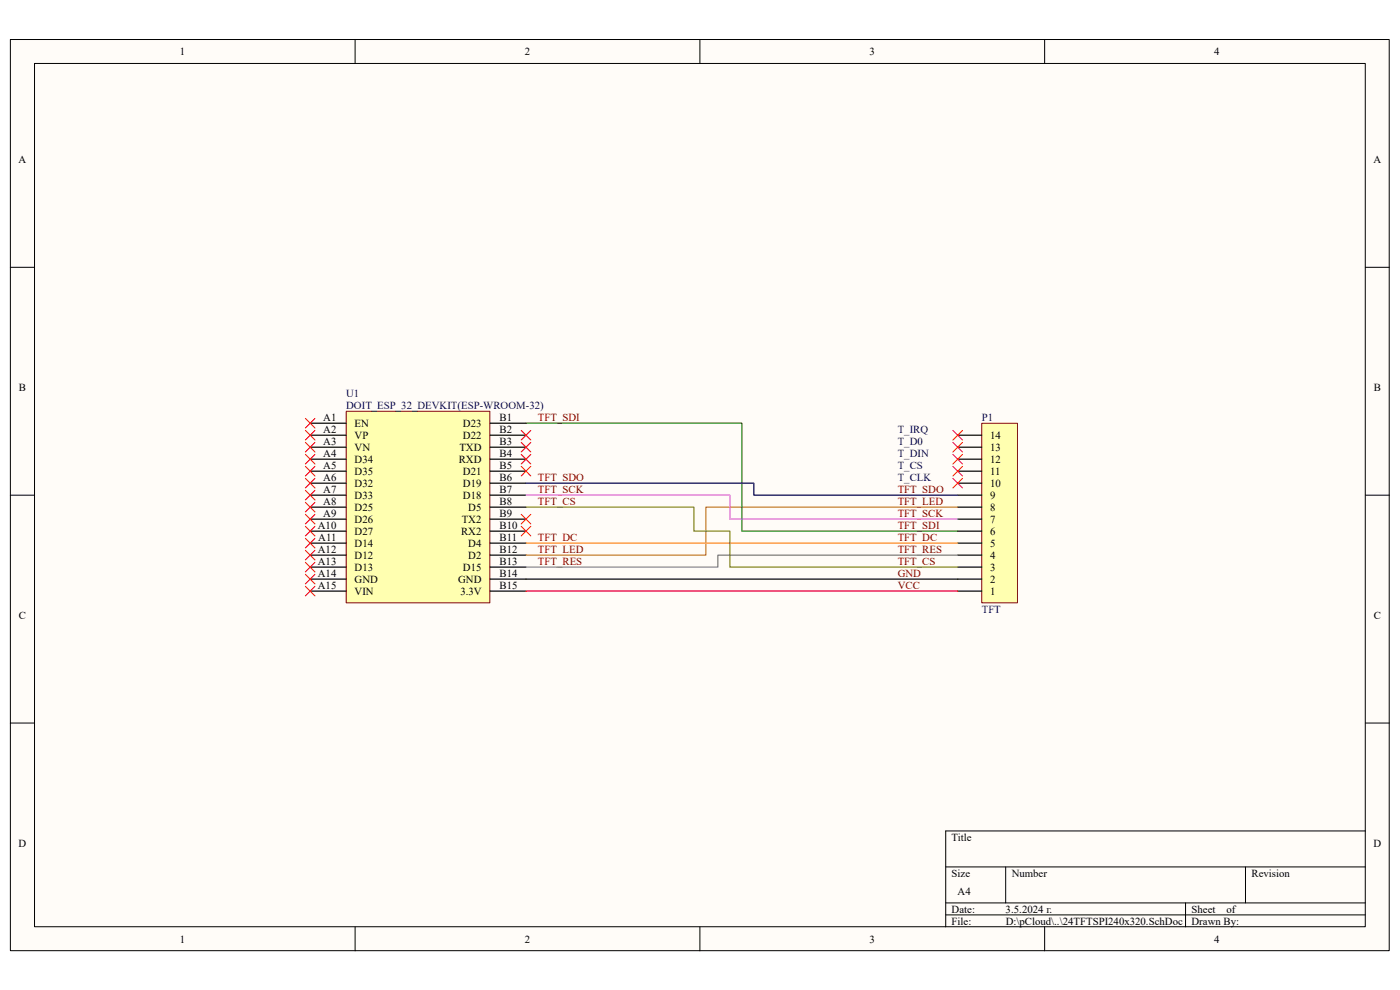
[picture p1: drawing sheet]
<svg xmlns="http://www.w3.org/2000/svg" width="297mm" height="210mm" viewBox="0 0 297 210" stroke-linecap="round" stroke-linejoin="round" font-family="sans-serif">
<path d="M2.2 8.4h292.5v193.3h-292.5z" fill="#fffcf8"/>
<path d="M2.2 8.4h292.5v193.3h-292.5z" fill="none" stroke="#000" stroke-width=".21"/>
<path d="M7.4 13.5h282.2v183.1h-282.2z" fill="#fffcf8"/>
<g fill="none" stroke="#000" stroke-width=".21">
<path d="M7.3 13.5h282.3v183.1h-282.3zM75.3 8.4v5.1M148.5 8.4v5.1M221.6 8.4v5.1M2.2 56.7h5.1M289.7 56.7h5.1M2.2 105h5.1M289.7 105h5.1M2.2 153.4h5.1M289.7 153.4h5.1M289.7 176.3h-89.1v20.3M75.3 196.6v5.1"/>
<path d="M148.5 196.6v5.1M200.6 183.9h89.1M200.6 191.5h89.1M200.6 194.1h89.1M213.4 183.9v7.6M221.6 196.6v5.1M251.5 191.5v5.1M264.2 183.9v7.6"/>
</g>
<path d="M73.5 87.3h30.4v40.6h-30.4z" fill="#ffffb0"/>
<path d="M73.4 87.2h30.5v40.7h-30.5z" fill="none" stroke="#800000" stroke-width=".21"/>
<g fill="none" stroke="#000" stroke-width=".25">
<path d="M65.8 89.8h7.6M65.8 92.3h7.6M65.8 94.9h7.6M65.8 97.4h7.6M65.8 100h7.6M104 89.8h7.6M104 92.3h7.6M104 94.9h7.6M104 97.4h7.6M104 100h7.6M65.8 102.5h7.6M65.8 105h7.6"/>
<path d="M65.8 107.6h7.6M65.8 110.1h7.6M65.8 112.7h7.6M65.8 115.2h7.6M65.8 117.8h7.6M104 102.5h7.6M104 105h7.6M104 107.6h7.6M104 110.1h7.6M104 112.7h7.6M104 115.2h7.6M104 117.8h7.6"/>
<path d="M65.8 120.3h7.6M65.8 122.9h7.6M65.8 125.4h7.6M104 120.3h7.6M104 122.9h7.6M104 125.4h7.6"/>
</g>
<path d="M208.3 89.8h7.6v38.1h-7.6z" fill="#ffffb0"/>
<path d="M208.3 89.8h7.6v38.1h-7.6z" fill="none" stroke="#800000" stroke-width=".21"/>
<g fill="none" stroke="#000" stroke-width=".25">
<path d="M203.2 100h5.1M203.2 97.4h5.1M203.2 94.9h5.1M203.2 92.3h5.1M203.2 117.8h5.1M203.2 115.2h5.1M203.2 112.7h5.1M203.2 110.1h5.1M203.2 107.6h5.1M203.2 105h5.1M203.2 102.5h5.1M111.6 122.9h96.7"/>
<path d="M203.2 125.4h5.1M203.2 120.3h5.1"/>
</g>
<path d="M111.6 125.4h91.6" fill="none" stroke="#f00" stroke-width=".25"/>
<path d="M203.2 117.8h-50.9v2.5h-40.7" fill="none" stroke="#808080" stroke-width=".25"/>
<path d="M203.2 107.6h-53.4v10.2h-38.2" fill="none" stroke="#c57e00" stroke-width=".25"/>
<path d="M111.6 115.2h91.6" fill="none" stroke="#fd8300" stroke-width=".25"/>
<g fill="none" stroke="#f00" stroke-width=".21">
<path d="M64.8 98.9l2 2.1M64.8 96.4l2 2M64.8 93.8l2 2.1M64.8 91.3l2 2M64.8 88.8l2 2M66.8 98.9l-2 2.1M66.8 96.4l-2 2M66.8 93.8l-2 2.1M66.8 91.3l-2 2M66.8 88.8l-2 2M110.6 93.8l2 2.1M110.6 96.4l2 2"/>
<path d="M110.6 91.3l2 2M110.6 98.9l2 2.1M112.6 93.8l-2 2.1M112.6 96.4l-2 2M112.6 91.3l-2 2M112.6 98.9l-2 2.1M202.2 98.9l2 2.1M202.2 96.4l2 2M202.2 93.8l2 2.1M202.2 91.3l2 2M204.2 98.9l-2 2.1M204.2 96.4l-2 2"/>
<path d="M204.2 93.8l-2 2.1M204.2 91.3l-2 2M64.8 119.3l2 2M64.8 116.7l2 2.1M64.8 114.2l2 2M64.8 111.7l2 2M64.8 109.1l2 2M64.8 106.6l2 2M64.8 104l2 2.1M64.8 101.5l2 2M66.8 119.3l-2 2M66.8 116.7l-2 2.1"/>
<path d="M66.8 114.2l-2 2M66.8 111.7l-2 2M66.8 109.1l-2 2M66.8 106.6l-2 2M66.8 104l-2 2.1M66.8 101.5l-2 2M110.6 111.7l2 2M110.6 109.1l2 2M112.6 111.7l-2 2M112.6 109.1l-2 2M202.2 101.5l2 2M204.2 101.5l-2 2"/>
<path d="M64.8 124.4l2 2M64.8 121.8l2 2.1M66.8 124.4l-2 2M66.8 121.8l-2 2.1"/>
</g>
<path d="M111.6 107.6h35.6v5.1h7.6v7.6h48.4" fill="none" stroke="#808000" stroke-width=".25"/>
<path d="M111.6 89.8h45.8v22.9h45.8" fill="none" stroke="#008000" stroke-width=".25"/>
<path d="M111.6 105h43.2v5.1h48.4" fill="none" stroke="#bc39ff" stroke-width=".25"/>
<path d="M111.6 102.5h48.3v2.5h43.3" fill="none" stroke="#000080" stroke-width=".25"/>
<g font-size="2.3">
<text x="38.2" y="11.7">1</text>
<text x="111.3" y="11.7">2</text>
<text x="184.5" y="11.7">3</text>
<text x="257.6" y="11.7">4</text>
<text x="3.9" y="34.6">A</text>
<text x="291.4" y="34.6">A</text>
<text x="4" y="82.9">B</text>
<text x="291.5" y="82.9">B</text>
<text x="68.6" y="89.3">A1</text>
<text x="106" y="89.3">B1</text>
<text x="68.6" y="91.8">A2</text>
<text x="68.6" y="94.4">A3</text>
<text x="75.2" y="90.6">EN</text>
<text x="75.2" y="93.1">VP</text>
<text x="75.2" y="95.6">VN</text>
<text x="97.5" y="95.6">TXD</text>
<text x="98.2" y="90.6">D23</text>
<text x="98.2" y="93.1">D22</text>
<text x="106" y="91.8">B2</text>
<text x="106" y="94.4">B3</text>
<text x="210.1" y="95.6">13</text>
<text x="210.1" y="93.1">14</text>
<text x="68.6" y="96.9">A4</text>
<text x="68.6" y="99.4">A5</text>
<text x="68.6" y="102">A6</text>
<text x="75.2" y="98.2">D34</text>
<text x="75.2" y="100.7">D35</text>
<text x="97.3" y="98.2">RXD</text>
<text x="98.2" y="100.7">D21</text>
<text x="106" y="96.9">B4</text>
<text x="106" y="99.4">B5</text>
<text x="106" y="102">B6</text>
<text x="210.1" y="100.7">11</text>
<text x="210.1" y="98.2">12</text>
<text x="68.6" y="104.6">A7</text>
<text x="68.6" y="107.1">A8</text>
<text x="75.2" y="103.3">D32</text>
<text x="75.2" y="105.8">D33</text>
<text x="98.2" y="103.3">D19</text>
<text x="98.2" y="105.8">D18</text>
<text x="106" y="104.6">B7</text>
<text x="106" y="107.1">B8</text>
<text x="210.1" y="105.8">9</text>
<text x="210.1" y="103.3">10</text>
<text x="67.4" y="112.2">A10</text>
<text x="68.6" y="109.6">A9</text>
<text x="75.2" y="108.4">D25</text>
<text x="75.2" y="110.9">D26</text>
<text x="75.2" y="113.5">D27</text>
<text x="97.8" y="113.5">RX2</text>
<text x="98" y="110.9">TX2</text>
<text x="99.4" y="108.4">D5</text>
<text x="106" y="109.6">B9</text>
<text x="106" y="112.2">B10</text>
<text x="210.1" y="113.5">6</text>
<text x="210.1" y="110.9">7</text>
<text x="210.1" y="108.4">8</text>
<text x="67.4" y="117.3">A12</text>
<text x="67.4" y="119.8">A13</text>
<text x="67.5" y="114.7">A11</text>
<text x="75.2" y="116">D14</text>
<text x="75.2" y="118.5">D12</text>
<text x="99.4" y="116">D4</text>
<text x="99.4" y="118.5">D2</text>
<text x="106" y="114.7">B11</text>
<text x="106" y="117.3">B12</text>
<text x="106" y="119.8">B13</text>
<text x="210.1" y="118.5">4</text>
<text x="210.1" y="116">5</text>
<text x="67.4" y="122.3">A14</text>
<text x="67.4" y="124.9">A15</text>
<text x="75.2" y="121.1">D13</text>
<text x="75.2" y="123.6">GND</text>
<text x="97.2" y="123.6">GND</text>
<text x="98.2" y="121.1">D15</text>
<text x="106" y="122.3">B14</text>
<text x="106" y="124.9">B15</text>
<text x="210.1" y="123.6">2</text>
<text x="210.1" y="121.1">3</text>
<text x="4" y="131.3">C</text>
<text x="75.2" y="126.2">VIN</text>
<text x="97.7" y="126.2">3.3V</text>
<text x="210.1" y="126.2">1</text>
<text x="291.5" y="131.3">C</text>
<text x="3.9" y="179.6">D</text>
<text x="201.9" y="178.3">Title</text>
<text x="291.4" y="179.6">D</text>
<text x="201.9" y="186">Size</text>
<text x="214.6" y="186">Number</text>
<text x="265.5" y="186">Revision</text>
<text x="203.2" y="189.8">A4</text>
<text x="201.9" y="193.6">Date:</text>
<text x="201.9" y="196.1">File:</text>
<text x="213.3" y="193.6">3.5.2024 г.</text>
<text x="213.4" y="196.1">D:\pCloud\..\24TFTSPI240x320.SchDoc</text>
<text x="252.8" y="196.1">Drawn By:</text>
<text x="252.8" y="193.6">Sheet</text>
<text x="260.2" y="193.6">of</text>
<text x="38.2" y="199.9">1</text>
<text x="111.3" y="199.9">2</text>
<text x="184.5" y="199.9">3</text>
<text x="257.6" y="199.9">4</text>
</g>
<g font-size="2.3" fill="#000080">
<text x="73.4" y="84.2">U1</text>
<text x="73.4" y="86.7">DOIT_ESP_32_DEVKIT(ESP-WROOM-32)</text>
<text x="208.3" y="89.3">P1</text>
<text x="190.5" y="94.4">T_D0</text>
<text x="190.5" y="91.8">T_IRQ</text>
<text x="190.5" y="102">T_CLK</text>
<text x="190.5" y="99.4">T_CS</text>
<text x="190.5" y="96.9">T_DIN</text>
<text x="208.3" y="130">TFT</text>
</g>
<g font-size="2.3" fill="#800000">
<text x="114.1" y="89.3">TFT_SDI</text>
<text x="114.1" y="102">TFT_SDO</text>
<text x="114.1" y="107.1">TFT_CS</text>
<text x="114.1" y="104.6">TFT_SCK</text>
<text x="190.5" y="107.1">TFT_LED</text>
<text x="190.5" y="104.6">TFT_SDO</text>
<text x="190.5" y="112.2">TFT_SDI</text>
<text x="190.5" y="109.6">TFT_SCK</text>
<text x="114.1" y="119.8">TFT_RES</text>
<text x="114.1" y="114.7">TFT_DC</text>
<text x="114.1" y="117.3">TFT_LED</text>
<text x="190.5" y="119.8">TFT_CS</text>
<text x="190.5" y="117.3">TFT_RES</text>
<text x="190.5" y="114.7">TFT_DC</text>
<text x="190.5" y="124.9">VCC</text>
<text x="190.5" y="122.3">GND</text>
</g>
</svg>
